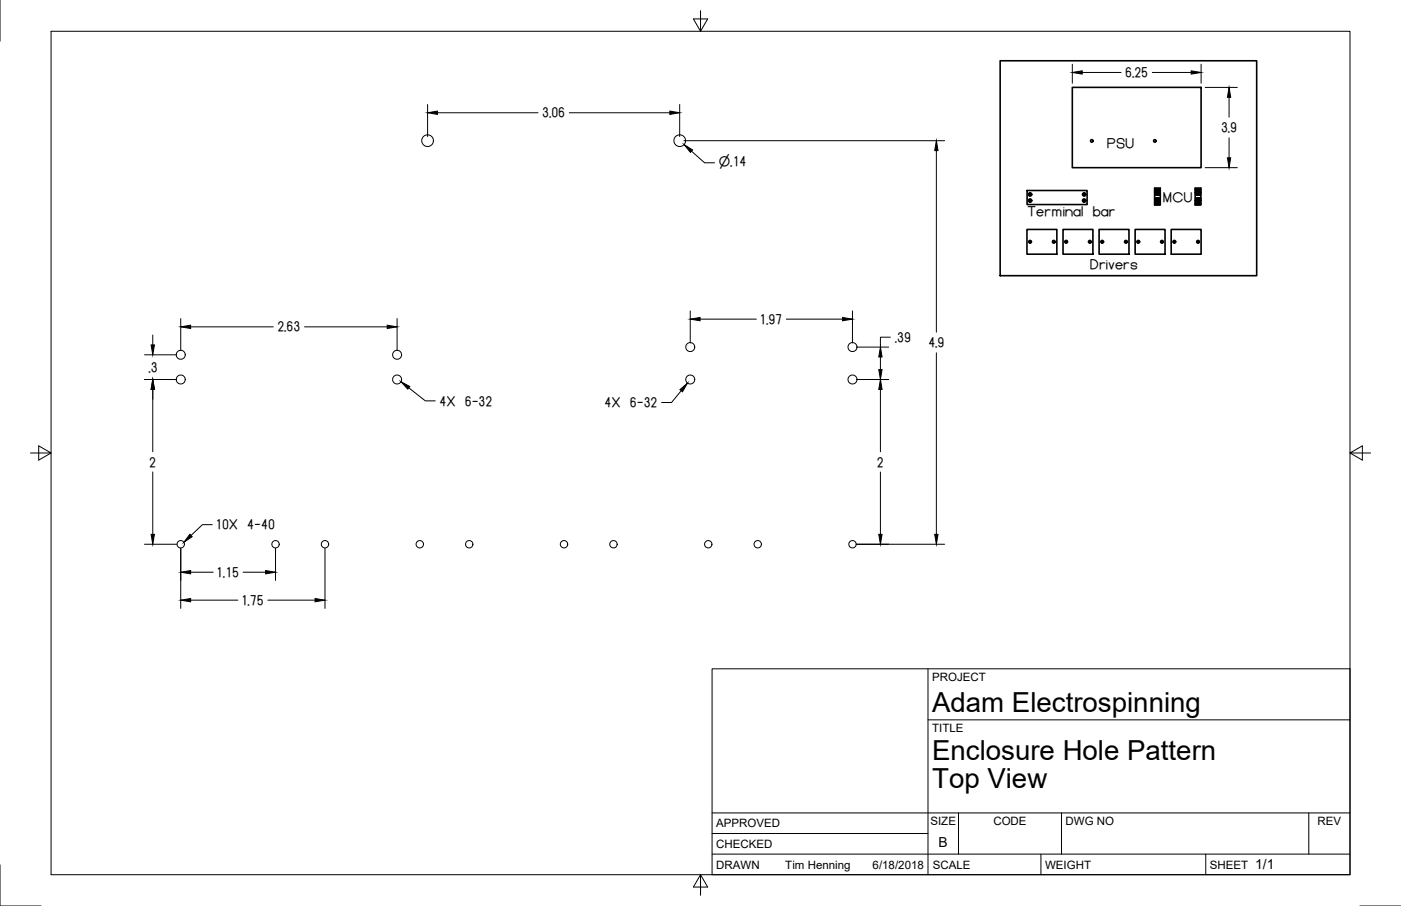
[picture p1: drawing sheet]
<svg xmlns="http://www.w3.org/2000/svg" width="432mm" height="279mm" viewBox="0 0 432 279" stroke-linecap="round" stroke-linejoin="round" font-family="sans-serif">
<!-- layer: Reference -->
<g fill="none" stroke="#000" stroke-width=".31">
<circle cx="131.8" cy="43.4" r="1.8"/>
<circle cx="209.5" cy="43.4" r="1.8"/>
<circle cx="55.7" cy="117" r="1.39"/>
<circle cx="55.7" cy="109.4" r="1.39"/>
<circle cx="122.4" cy="117" r="1.38"/>
<circle cx="122.4" cy="109.4" r="1.38"/>
<circle cx="212.7" cy="117" r="1.39"/>
<circle cx="212.7" cy="107" r="1.39"/>
<circle cx="262.7" cy="117" r="1.38"/>
<circle cx="262.7" cy="107" r="1.38"/>
<circle cx="55.7" cy="167.8" r="1.14"/>
<circle cx="84.9" cy="167.8" r="1.13"/>
<circle cx="100.2" cy="167.8" r="1.14"/>
<circle cx="129.4" cy="167.8" r="1.13"/>
<circle cx="144.6" cy="167.8" r="1.13"/>
<circle cx="173.8" cy="167.8" r="1.13"/>
<circle cx="189.1" cy="167.8" r="1.13"/>
<circle cx="218.3" cy="167.8" r="1.13"/>
<circle cx="233.5" cy="167.8" r="1.13"/>
<circle cx="262.7" cy="167.8" r="1.13"/>
</g>
<!-- layer: Visible -->
<g fill="none" stroke="#000" stroke-width=".5">
<path d="M308.3 18.7h79v66.3h-79zM330.5 26.9h39.7v24.8h-39.7zM316.6 58.8h18.5v4.3h-18.5zM355.9 58.2h1.7v-.2h-1.7v5.2h1.7v-.2M357.6 58.2v.3h-1.7M357.6 58.5v1.6M368.4 58.2h1.7v.3h-1.7M370.1 58.2v-.2h-1.7v5.2h1.7v-.2M370.1 58.5v1.6M316.5 70.8h9.2v7.6h-9.2zM327.6 70.8h9.2v7.6h-9.2zM338.7 70.8h9.3v7.6h-9.3z"/>
<path d="M349.9 70.8h9.2v7.6h-9.2zM355.9 62.7h1.7v.3h-1.7M355.9 60.1h.5M355.9 61.1h.5M356.4 60.1h.1M356.4 61.1h.1M356.4 60.1h.7M356.4 61.1h.7M356.4 60.1a.82 .82 0 0 1-.3-1.2 .82 .82 0 0 1 1.3 0 .82 .82 0 0 1-.3 1.2M356.4 61.1a.82 .82 0 0 0-.3 1.3 .82 .82 0 0 0 1.3 0 .82 .82 0 0 0-.3-1.3M357.1 60.1h.1M357.1 61.1h.5"/>
<path d="M357.1 60.1h.5v1M357.6 61.1v1.6M361 70.8h9.2v7.6h-9.2zM368.4 62.7h1.7v.3h-1.7M368.4 60.1h.5M368.4 61.1h.5M368.9 60.1a.82 .82 0 0 1-.3-1.2 .82 .82 0 0 1 1.3 0 .82 .82 0 0 1-.3 1.2M368.9 61.1a.82 .82 0 0 0-.3 1.3 .82 .82 0 0 0 1.3 0 .82 .82 0 0 0-.3-1.3h.5M368.9 60.1h.7M368.9 61.1h.7M369.6 60.1h.5v1M370.1 61.1v1.6"/>
<circle cx="317.5" cy="60" r=".5"/>
<circle cx="317.5" cy="60" r=".34"/>
<circle cx="334.1" cy="60" r=".5"/>
<circle cx="334.1" cy="60" r=".34"/>
<circle cx="356.7" cy="59.4" r=".81"/>
<circle cx="356.7" cy="59.4" r=".45"/>
<circle cx="356.7" cy="59.4" r=".34"/>
<circle cx="369.2" cy="59.4" r=".81"/>
<circle cx="369.2" cy="59.4" r=".45"/>
<circle cx="369.2" cy="59.4" r=".34"/>
<circle cx="317.5" cy="61.9" r=".5"/>
<circle cx="317.5" cy="74.6" r=".42"/>
<circle cx="317.5" cy="61.9" r=".34"/>
<circle cx="317.5" cy="74.6" r=".28"/>
<circle cx="324.8" cy="74.6" r=".42"/>
<circle cx="324.8" cy="74.6" r=".28"/>
<circle cx="328.6" cy="74.6" r=".42"/>
<circle cx="328.6" cy="74.6" r=".28"/>
<circle cx="334.1" cy="61.9" r=".5"/>
<circle cx="334.1" cy="61.9" r=".34"/>
<circle cx="335.9" cy="74.6" r=".42"/>
<circle cx="335.9" cy="74.6" r=".28"/>
<circle cx="339.7" cy="74.6" r=".42"/>
<circle cx="339.7" cy="74.6" r=".28"/>
<circle cx="347" cy="74.6" r=".42"/>
<circle cx="347" cy="74.6" r=".28"/>
<circle cx="350.8" cy="74.6" r=".42"/>
<circle cx="350.8" cy="74.6" r=".28"/>
<circle cx="356.7" cy="61.9" r=".81"/>
<circle cx="356.7" cy="61.9" r=".45"/>
<circle cx="356.7" cy="61.9" r=".34"/>
<circle cx="358.1" cy="74.6" r=".42"/>
<circle cx="358.1" cy="74.6" r=".28"/>
<circle cx="361.9" cy="74.6" r=".42"/>
<circle cx="361.9" cy="74.6" r=".28"/>
<circle cx="369.2" cy="61.9" r=".81"/>
<circle cx="369.2" cy="61.9" r=".45"/>
<circle cx="369.2" cy="74.6" r=".42"/>
<circle cx="369.2" cy="61.9" r=".34"/>
<circle cx="369.2" cy="74.6" r=".28"/>
</g>
<!-- layer: Hidden -->
<g fill="none" stroke="#000" stroke-width=".35">
<path d="M355.9 58.4h1.7M355.9 58.7h1.7M368.4 58.4h1.7M368.4 58.7h1.7M355.9 62.9h1.7M355.9 62.5h1.7M368.4 62.9h1.7M368.4 62.5h1.7"/>
<circle cx="336.5" cy="43.5" r=".45"/>
<circle cx="336.5" cy="43.5" r=".31"/>
<circle cx="355.9" cy="43.5" r=".31"/>
<circle cx="355.9" cy="43.5" r=".45"/>
</g>
<!-- layer: Border -->
<path d="M0 0v12.7M15.7 9.6h400.4v260.1h-400.4zM215.9 3.3v6.3l-2.2-3.8h4.4l-2.2 3.8M9.4 139.7h6.3l-3.8-2.2v4.4l3.8-2.2M416.1 139.7l3.8 2.2v-4.4l-3.8 2.2h6.3M0 266.7v12.7h12.7M215.9 269.7l2.2 3.9h-4.4l2.2-3.9v6.4M419.1 279.4h12.7" fill="none" stroke="#000" stroke-width=".31"/>
<!-- layer: Titleblock -->
<path d="M219.5 206.3h196.6v63.4h-196.6zM286 206.3v63.4M286 222h130.1M219.5 257h66.5M219.5 250.7h196.6M295.4 250.7v12.7M327.2 250.7v12.7M403.4 250.7v12.7M219.5 263.4h196.6M320.8 263.4v6.3M371.6 263.4v6.3" fill="none" stroke="#000" stroke-width=".31"/>
<!-- layer: Dimensions -->
<g fill="none" stroke="#000" stroke-width=".31">
<path d="M330.5 19.8v5.9M370.2 19.8v5.9M131.8 32.2v9.9M134.8 34.8h31M175.5 34.8h30.9M209.5 32.2v9.9M333.5 22.3h12M355.2 22.3h11.9M371.5 27h9.9M378.8 30v6.2M210.8 43.4h80.3M213.1 46.6l4.1 3.6h3"/>
<path d="M288.6 46.4v56M371.5 51.7h9.9M378.8 42.5v6.2M55.7 98.3v9.8M122.4 98.3v9.8M212.7 95.9v9.9M215.8 98.4h17.3M242.3 98.4h17.4M262.7 95.9v9.9M44.5 117h9.9M44.5 109.4h9.9M47.1 103.3v3.1"/>
<path d="M58.8 100.8h25.4M93.9 100.8h25.4M264 117h9.9M264 107h9.9M271.4 110.1v3.9M274.4 104h-3v3M288.6 108.8v56M47.1 120.1v19.2M271.4 120.1v19.2M47.1 145.6v19.2M271.4 145.6v19.2M44.5 167.8h9.9"/>
<path d="M55.7 169.1v18.5M58.8 176.5h6.9M74.9 176.5h7M84.9 169.1v9.9M100.2 169.1v18.5M264 167.8h27.1M58.8 185.1h14.5M82.5 185.1h14.6"/>
</g>
<g fill="#000" stroke="#000" stroke-width=".31">
<path d="M131.8 34.8l3-.5v1zM206.4 34.3l3.1 .5-3.1 .5zM330.5 22.3l3-.5v1.1zM367.1 21.8l3.1 .5-3.1 .6zM378.8 27l.5 3h-1zM210.8 44.6l2.7 1.6-.7 .8zM288.6 43.4l.5 3h-1zM378.3 48.7h1l-.5 3zM212.7 98.4l3.1-.5v1zM259.7 97.9l3 .5-3 .5zM46.6 106.4h1l-.5 3zM55.7 100.8l3.1-.5v1z"/>
<path d="M119.3 100.3l3.1 .5-3.1 .5zM270.8 114h1.1l-.5 3zM271.4 107l.5 3.1h-1.1zM47.1 117l.5 3.1h-1zM271.4 117l.5 3.1h-1.1zM46.6 164.8h1l-.5 3zM55.7 176.5l3.1-.5v1zM81.9 176l3 .5-3 .5zM270.8 164.8h1.1l-.5 3zM288.1 164.8h1l-.5 3zM55.7 185.1l3.1-.5v1zM97.1 184.6l3.1 .5-3.1 .5z"/>
</g>
<!-- layer: Annotations -->
<path d="M123.6 117.7l2.7 1.5-.6 .8zM209.6 120.2l2.3-2.1-1.5 2.7zM58.5 164.8l.7 .7-2.5 1.7z" fill="#000" stroke="#000" stroke-width=".31"/>
<path d="M126 119.6l5.1 4h3M210 120.5l-3 3.6h-3.1M65.4 161.8h-3l-3.5 3.3" fill="none" stroke="#000" stroke-width=".31"/>
<g font-size="8.5">
<text x="287.3" y="219.5">Adam Electrospinning</text>
<text x="287.3" y="234.4">Enclosure Hole Pattern</text>
<text x="287.3" y="243.1">Top View</text>
</g>
<g font-size="5.7">
<text x="346.8" y="23.7">6.25</text>
<text x="167.1" y="36.2">3.06</text>
<text x="376.3" y="40.7">3.9</text>
<text x="341.1" y="45.7">PSU</text>
<text x="221.5" y="51.3">Ø.14</text>
<text x="358.4" y="62.2">MCU</text>
<text x="316.6" y="66.7">Terminal bar</text>
<text x="335.9" y="82.9">Drivers</text>
<text x="234" y="99.8">1.97</text>
<text x="85.5" y="102.2">2.63</text>
<text x="275.8" y="105.4">.39</text>
<text x="286.1" y="107">4.9</text>
<text x="45.7" y="114.6">.3</text>
<text x="135.4" y="125.1">4X 6-32</text>
<text x="186.3" y="125.6">4X 6-32</text>
<text x="46" y="143.9">2</text>
<text x="270.3" y="143.9">2</text>
<text x="66.3" y="163.3">10X 4-40</text>
<text x="66.6" y="177.9">1.15</text>
<text x="74.2" y="186.5">1.75</text>
</g>
<g font-size="4.3">
<text x="289.3" y="261.2">B</text>
<text x="386.9" y="268.1">1/1</text>
</g>
<g font-size="3.5">
<text x="287.3" y="210.1">PROJECT</text>
<text x="287.3" y="225.8">TITLE</text>
<text x="220.7" y="255.2">APPROVED</text>
<text x="286.8" y="254.5">SIZE</text>
<text x="306.2" y="254.5">CODE</text>
<text x="328.4" y="254.5">DWG NO</text>
<text x="406.1" y="254.5">REV</text>
<text x="220.7" y="261.5">CHECKED</text>
<text x="220.7" y="267.9">DRAWN</text>
<text x="242" y="267.9">Tim Henning</text>
<text x="269" y="267.9">6/18/2018</text>
<text x="287.5" y="267.9">SCALE</text>
<text x="322.1" y="267.9">WEIGHT</text>
<text x="372.9" y="267.9">SHEET</text>
</g>
</svg>
